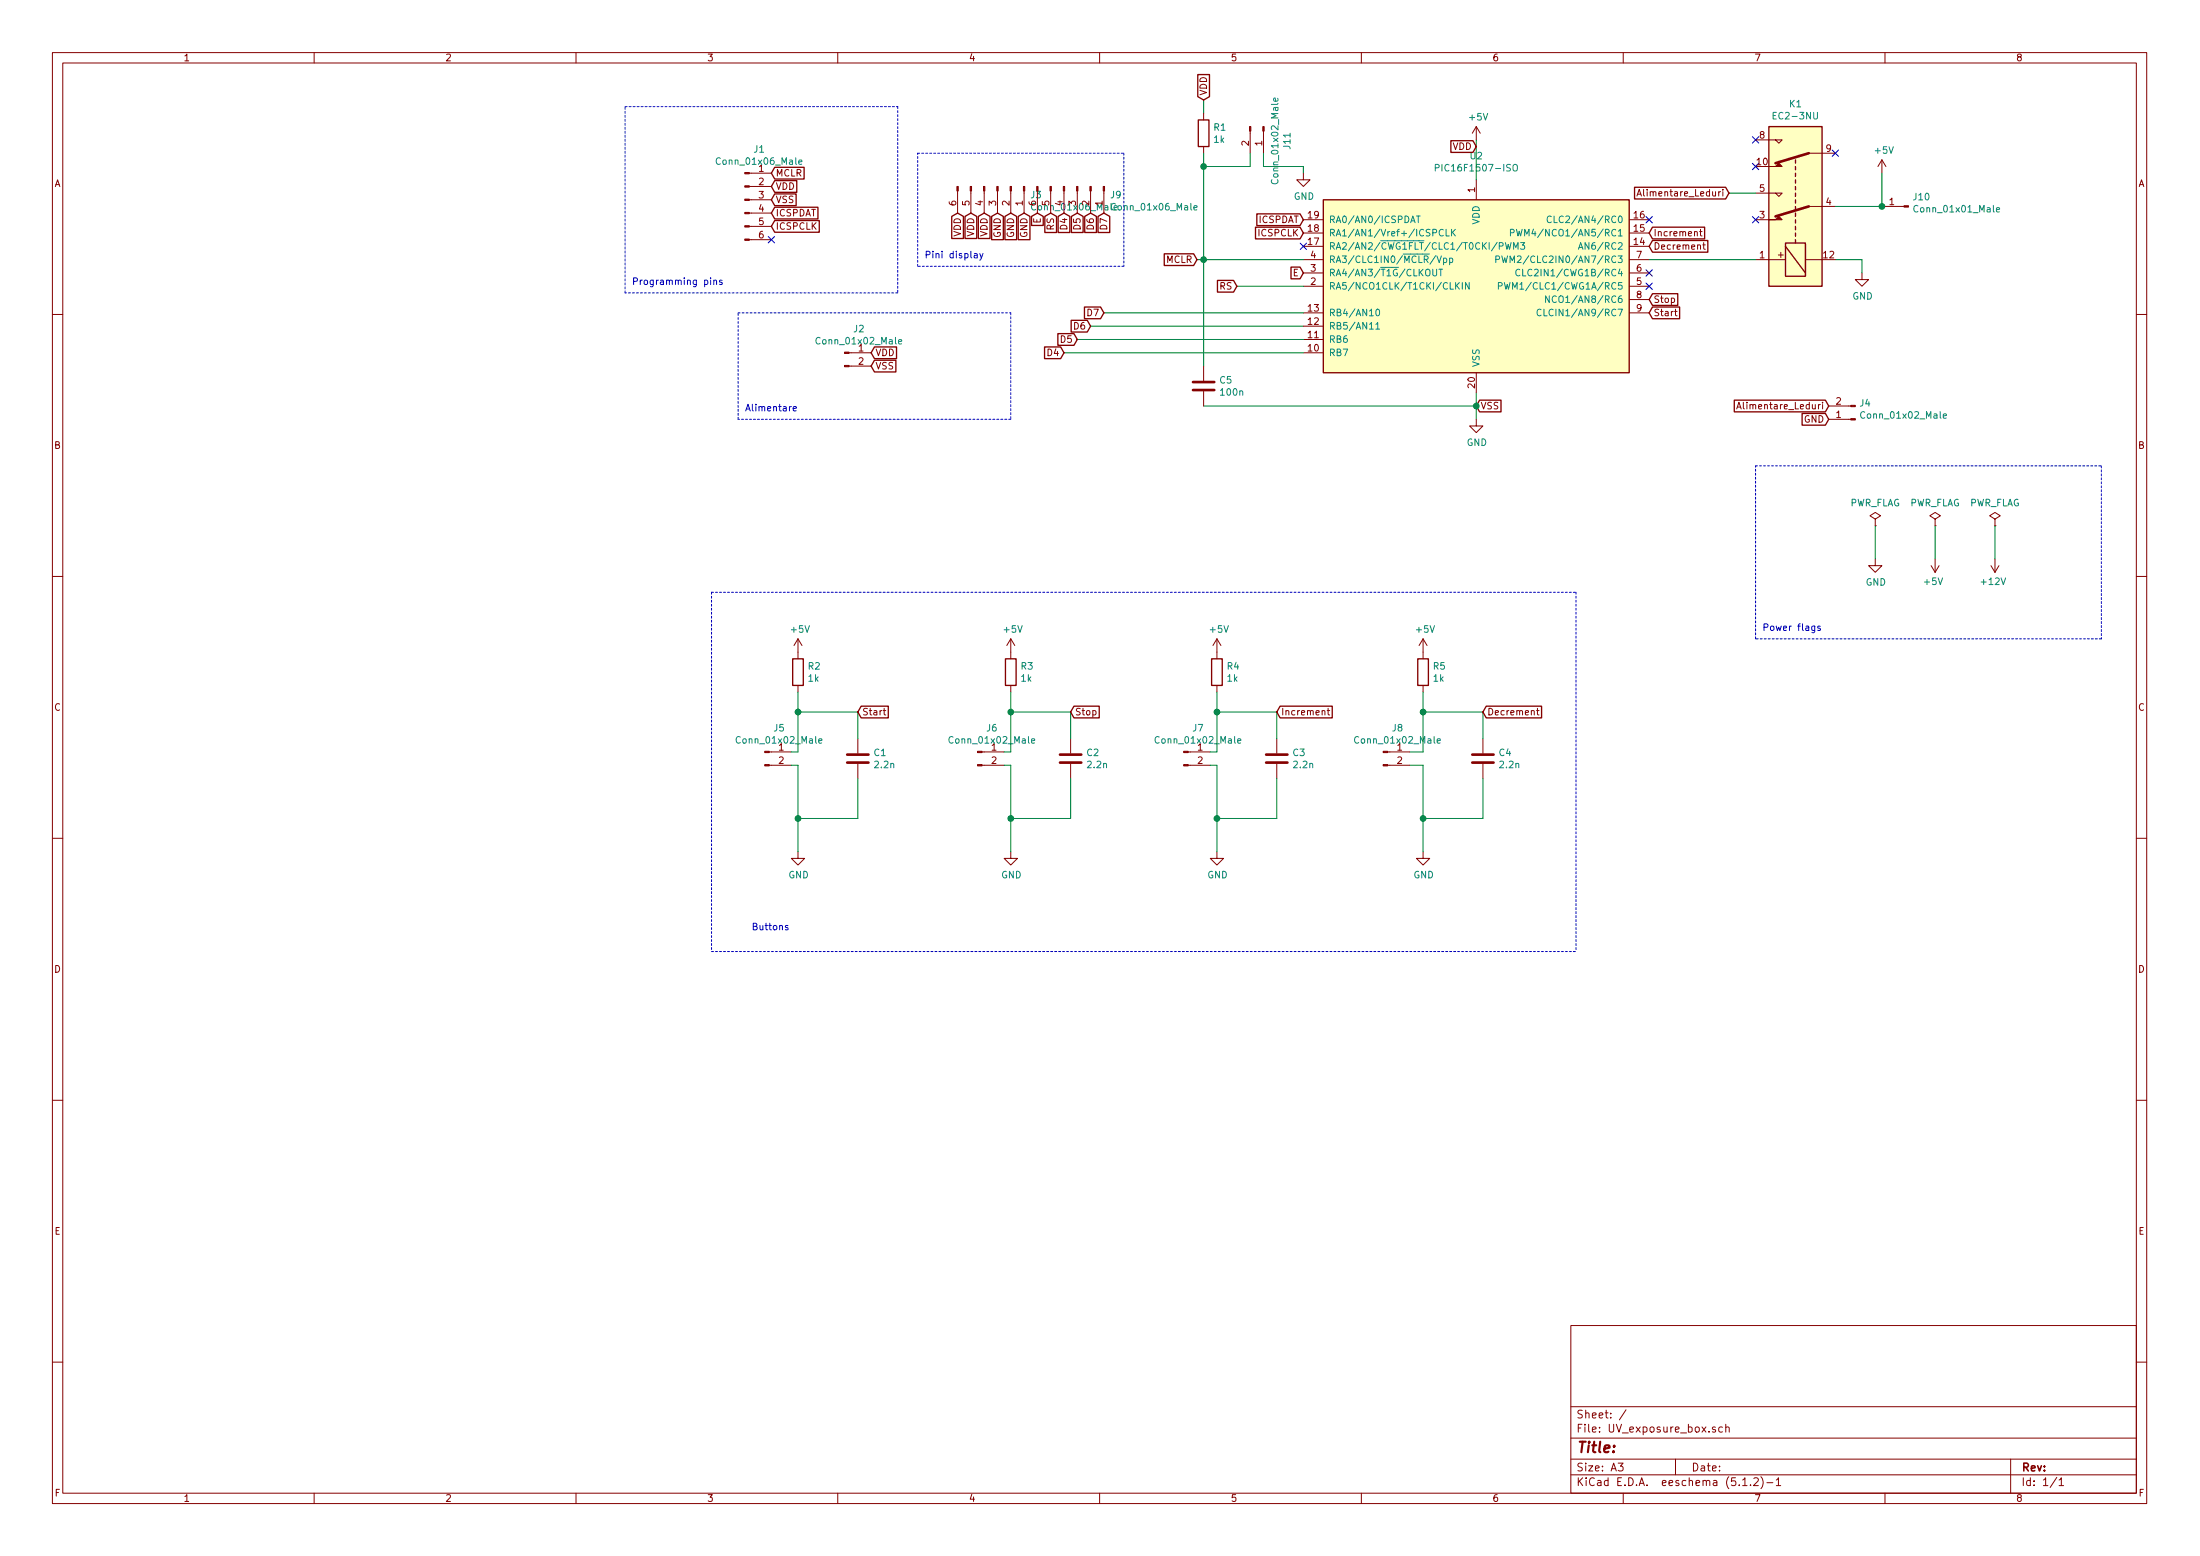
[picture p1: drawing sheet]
EESchema Schematic File Version 4
EELAYER 30 0
EELAYER END
$Descr A3 16535 11693
encoding utf-8
Sheet 1 1
Title ""
Date ""
Rev ""
Comp ""
Comment1 ""
Comment2 ""
Comment3 ""
Comment4 ""
$EndDescr
$Comp
L Connector:Conn_01x06_Male J1
U 1 1
P 5600 1500
F 0 "J1" H 5708 1881 50  0000 C CNN
F 1 "Conn_01x06_Male" H 5708 1790 50  0000 C CNN
F 2 "Connector_PinHeader_2.54mm:PinHeader_1x06_P2.54mm_Vertical" H 5600 1500 50  0001 C CNN
F 3 "~" H 5600 1500 50  0001 C CNN
	1    5600 1500
	1    0    0    -1  
$EndComp
$Comp
L MCU_Microchip_PIC16:PIC16F1507-ISO U2
U 1 1
P 11100 2150
F 0 "U2" H 11100 3131 50  0000 C CNN
F 1 "PIC16F1507-ISO" H 11100 3040 50  0000 C CNN
F 2 "Package_SO:SOIC-20W_7.5x12.8mm_P1.27mm" H 11100 2150 50  0001 C CNN
F 3 "http://ww1.microchip.com/downloads/en/DeviceDoc/41586A.pdf" H 11100 2150 50  0001 C CNN
	1    11100 2150
	1    0    0    -1  
$EndComp
$Comp
L power:+5V #PWR03
U 1 1
P 11100 1050
F 0 "#PWR03" H 11100 900 50  0001 C CNN
F 1 "+5V" H 11115 1223 50  0000 C CNN
F 2 "" H 11100 1050 50  0001 C CNN
F 3 "" H 11100 1050 50  0001 C CNN
	1    11100 1050
	1    0    0    -1  
$EndComp
$Comp
L power:GND #PWR04
U 1 1
P 11100 3150
F 0 "#PWR04" H 11100 2900 50  0001 C CNN
F 1 "GND" H 11105 2977 50  0000 C CNN
F 2 "" H 11100 3150 50  0001 C CNN
F 3 "" H 11100 3150 50  0001 C CNN
	1    11100 3150
	1    0    0    -1  
$EndComp
Text GLabel 5800 1300 2    50   Input ~ 0
MCLR
Text GLabel 5800 1400 2    50   Input ~ 0
VDD
Text GLabel 5800 1500 2    50   Input ~ 0
VSS
Text GLabel 5800 1600 2    50   Input ~ 0
ICSPDAT
NoConn ~ 5800 1800
Text GLabel 9800 1650 0    50   Input ~ 0
ICSPDAT
Text GLabel 5800 1700 2    50   Input ~ 0
ICSPCLK
Text GLabel 9800 1750 0    50   Input ~ 0
ICSPCLK
Wire Wire Line
	11100 1050 11100 1350
Wire Wire Line
	11100 2950 11100 3050
Text GLabel 11100 1100 0    50   Input ~ 0
VDD
Text GLabel 11100 3050 2    50   Input ~ 0
VSS
Wire Notes Line
	6750 800  6750 2200
Wire Notes Line
	6750 2200 4700 2200
Wire Notes Line
	4700 2200 4700 800 
Wire Notes Line
	4700 800  6750 800 
Text Notes 4750 2150 0    50   ~ 0
Programming pins
Wire Wire Line
	8300 2350 9800 2350
Wire Wire Line
	8200 2450 9800 2450
Wire Wire Line
	8100 2550 9800 2550
NoConn ~ 9800 1850
$Comp
L Device:C C4
U 1 1
P 11150 5700
F 0 "C4" H 11265 5746 50  0000 L CNN
F 1 "2.2n" H 11265 5655 50  0000 L CNN
F 2 "Capacitor_SMD:C_1206_3216Metric" H 11188 5550 50  0001 C CNN
F 3 "~" H 11150 5700 50  0001 C CNN
	1    11150 5700
	1    0    0    -1  
$EndComp
$Comp
L Device:R R5
U 1 1
P 10700 5050
F 0 "R5" H 10770 5096 50  0000 L CNN
F 1 "1k" H 10770 5005 50  0000 L CNN
F 2 "Resistor_SMD:R_1206_3216Metric" V 10630 5050 50  0001 C CNN
F 3 "~" H 10700 5050 50  0001 C CNN
	1    10700 5050
	1    0    0    -1  
$EndComp
$Comp
L power:GND #PWR012
U 1 1
P 10700 6400
F 0 "#PWR012" H 10700 6150 50  0001 C CNN
F 1 "GND" H 10705 6227 50  0000 C CNN
F 2 "" H 10700 6400 50  0001 C CNN
F 3 "" H 10700 6400 50  0001 C CNN
	1    10700 6400
	1    0    0    -1  
$EndComp
$Comp
L power:+5V #PWR011
U 1 1
P 10700 4900
F 0 "#PWR011" H 10700 4750 50  0001 C CNN
F 1 "+5V" H 10715 5073 50  0000 C CNN
F 2 "" H 10700 4900 50  0001 C CNN
F 3 "" H 10700 4900 50  0001 C CNN
	1    10700 4900
	1    0    0    -1  
$EndComp
Wire Wire Line
	10700 5200 10700 5350
Wire Wire Line
	11150 5350 11150 5550
Wire Wire Line
	11150 6150 10700 6150
Wire Wire Line
	11150 5850 11150 6150
Connection ~ 10700 6150
Wire Wire Line
	10700 5350 11150 5350
Connection ~ 10700 5350
$Comp
L Device:C C3
U 1 1
P 9600 5700
F 0 "C3" H 9715 5746 50  0000 L CNN
F 1 "2.2n" H 9715 5655 50  0000 L CNN
F 2 "Capacitor_SMD:C_1206_3216Metric" H 9638 5550 50  0001 C CNN
F 3 "~" H 9600 5700 50  0001 C CNN
	1    9600 5700
	1    0    0    -1  
$EndComp
$Comp
L Device:R R4
U 1 1
P 9150 5050
F 0 "R4" H 9220 5096 50  0000 L CNN
F 1 "1k" H 9220 5005 50  0000 L CNN
F 2 "Resistor_SMD:R_1206_3216Metric" V 9080 5050 50  0001 C CNN
F 3 "~" H 9150 5050 50  0001 C CNN
	1    9150 5050
	1    0    0    -1  
$EndComp
$Comp
L power:GND #PWR010
U 1 1
P 9150 6400
F 0 "#PWR010" H 9150 6150 50  0001 C CNN
F 1 "GND" H 9155 6227 50  0000 C CNN
F 2 "" H 9150 6400 50  0001 C CNN
F 3 "" H 9150 6400 50  0001 C CNN
	1    9150 6400
	1    0    0    -1  
$EndComp
$Comp
L power:+5V #PWR09
U 1 1
P 9150 4900
F 0 "#PWR09" H 9150 4750 50  0001 C CNN
F 1 "+5V" H 9165 5073 50  0000 C CNN
F 2 "" H 9150 4900 50  0001 C CNN
F 3 "" H 9150 4900 50  0001 C CNN
	1    9150 4900
	1    0    0    -1  
$EndComp
Wire Wire Line
	9150 5200 9150 5350
Wire Wire Line
	9600 5350 9600 5550
Wire Wire Line
	9600 6150 9150 6150
Wire Wire Line
	9600 5850 9600 6150
Connection ~ 9150 6150
Wire Wire Line
	9150 5350 9600 5350
Connection ~ 9150 5350
$Comp
L Device:C C2
U 1 1
P 8050 5700
F 0 "C2" H 8165 5746 50  0000 L CNN
F 1 "2.2n" H 8165 5655 50  0000 L CNN
F 2 "Capacitor_SMD:C_1206_3216Metric" H 8088 5550 50  0001 C CNN
F 3 "~" H 8050 5700 50  0001 C CNN
	1    8050 5700
	1    0    0    -1  
$EndComp
$Comp
L Device:R R3
U 1 1
P 7600 5050
F 0 "R3" H 7670 5096 50  0000 L CNN
F 1 "1k" H 7670 5005 50  0000 L CNN
F 2 "Resistor_SMD:R_1206_3216Metric" V 7530 5050 50  0001 C CNN
F 3 "~" H 7600 5050 50  0001 C CNN
	1    7600 5050
	1    0    0    -1  
$EndComp
$Comp
L power:GND #PWR08
U 1 1
P 7600 6400
F 0 "#PWR08" H 7600 6150 50  0001 C CNN
F 1 "GND" H 7605 6227 50  0000 C CNN
F 2 "" H 7600 6400 50  0001 C CNN
F 3 "" H 7600 6400 50  0001 C CNN
	1    7600 6400
	1    0    0    -1  
$EndComp
$Comp
L power:+5V #PWR07
U 1 1
P 7600 4900
F 0 "#PWR07" H 7600 4750 50  0001 C CNN
F 1 "+5V" H 7615 5073 50  0000 C CNN
F 2 "" H 7600 4900 50  0001 C CNN
F 3 "" H 7600 4900 50  0001 C CNN
	1    7600 4900
	1    0    0    -1  
$EndComp
Wire Wire Line
	7600 5200 7600 5350
Wire Wire Line
	8050 5350 8050 5550
Wire Wire Line
	8050 6150 7600 6150
Wire Wire Line
	8050 5850 8050 6150
Connection ~ 7600 6150
Wire Wire Line
	7600 5350 8050 5350
Connection ~ 7600 5350
$Comp
L Device:C C1
U 1 1
P 6450 5700
F 0 "C1" H 6565 5746 50  0000 L CNN
F 1 "2.2n" H 6565 5655 50  0000 L CNN
F 2 "Capacitor_SMD:C_1206_3216Metric" H 6488 5550 50  0001 C CNN
F 3 "~" H 6450 5700 50  0001 C CNN
	1    6450 5700
	1    0    0    -1  
$EndComp
$Comp
L Device:R R2
U 1 1
P 6000 5050
F 0 "R2" H 6070 5096 50  0000 L CNN
F 1 "1k" H 6070 5005 50  0000 L CNN
F 2 "Resistor_SMD:R_1206_3216Metric" V 5930 5050 50  0001 C CNN
F 3 "~" H 6000 5050 50  0001 C CNN
	1    6000 5050
	1    0    0    -1  
$EndComp
$Comp
L power:GND #PWR06
U 1 1
P 6000 6400
F 0 "#PWR06" H 6000 6150 50  0001 C CNN
F 1 "GND" H 6005 6227 50  0000 C CNN
F 2 "" H 6000 6400 50  0001 C CNN
F 3 "" H 6000 6400 50  0001 C CNN
	1    6000 6400
	1    0    0    -1  
$EndComp
$Comp
L power:+5V #PWR05
U 1 1
P 6000 4900
F 0 "#PWR05" H 6000 4750 50  0001 C CNN
F 1 "+5V" H 6015 5073 50  0000 C CNN
F 2 "" H 6000 4900 50  0001 C CNN
F 3 "" H 6000 4900 50  0001 C CNN
	1    6000 4900
	1    0    0    -1  
$EndComp
Wire Wire Line
	6000 5200 6000 5350
Wire Wire Line
	6450 5350 6450 5550
Wire Wire Line
	6450 6150 6000 6150
Wire Wire Line
	6450 5850 6450 6150
Connection ~ 6000 6150
Wire Wire Line
	6000 5350 6450 5350
Connection ~ 6000 5350
Text GLabel 6450 5350 2    50   Input ~ 0
Start
Text GLabel 9600 5350 2    50   Input ~ 0
Increment
Text GLabel 11150 5350 2    50   Input ~ 0
Decrement
Text GLabel 12400 2350 2    50   Input ~ 0
Start
Text GLabel 8050 5350 2    50   Input ~ 0
Stop
Text GLabel 12400 2250 2    50   Input ~ 0
Stop
Text GLabel 12400 1750 2    50   Input ~ 0
Increment
Text GLabel 12400 1850 2    50   Input ~ 0
Decrement
$Comp
L power:+5V #PWR013
U 1 1
P 14150 1300
F 0 "#PWR013" H 14150 1150 50  0001 C CNN
F 1 "+5V" H 14165 1473 50  0000 C CNN
F 2 "" H 14150 1300 50  0001 C CNN
F 3 "" H 14150 1300 50  0001 C CNN
	1    14150 1300
	1    0    0    -1  
$EndComp
$Comp
L power:GND #PWR014
U 1 1
P 14000 2050
F 0 "#PWR014" H 14000 1800 50  0001 C CNN
F 1 "GND" H 14005 1877 50  0000 C CNN
F 2 "" H 14000 2050 50  0001 C CNN
F 3 "" H 14000 2050 50  0001 C CNN
	1    14000 2050
	1    0    0    -1  
$EndComp
Wire Wire Line
	13800 1950 14000 1950
Wire Wire Line
	14000 1950 14000 2050
Wire Wire Line
	14150 1300 14150 1550
$Comp
L power:+5V #PWR017
U 1 1
P 14550 4200
F 0 "#PWR017" H 14550 4050 50  0001 C CNN
F 1 "+5V" H 14565 4373 50  0000 C CNN
F 2 "" H 14550 4200 50  0001 C CNN
F 3 "" H 14550 4200 50  0001 C CNN
	1    14550 4200
	-1   0    0    1   
$EndComp
$Comp
L power:GND #PWR016
U 1 1
P 14100 4200
F 0 "#PWR016" H 14100 3950 50  0001 C CNN
F 1 "GND" H 14105 4027 50  0000 C CNN
F 2 "" H 14100 4200 50  0001 C CNN
F 3 "" H 14100 4200 50  0001 C CNN
	1    14100 4200
	1    0    0    -1  
$EndComp
$Comp
L power:PWR_FLAG #FLG01
U 1 1
P 14100 3950
F 0 "#FLG01" H 14100 4025 50  0001 C CNN
F 1 "PWR_FLAG" H 14100 4123 50  0000 C CNN
F 2 "" H 14100 3950 50  0001 C CNN
F 3 "~" H 14100 3950 50  0001 C CNN
	1    14100 3950
	1    0    0    -1  
$EndComp
$Comp
L power:PWR_FLAG #FLG02
U 1 1
P 14550 3950
F 0 "#FLG02" H 14550 4025 50  0001 C CNN
F 1 "PWR_FLAG" H 14550 4123 50  0000 C CNN
F 2 "" H 14550 3950 50  0001 C CNN
F 3 "~" H 14550 3950 50  0001 C CNN
	1    14550 3950
	1    0    0    -1  
$EndComp
Wire Wire Line
	14100 3950 14100 4200
Wire Wire Line
	14550 3950 14550 4200
NoConn ~ 12400 1650
$Comp
L Connector:Conn_01x02_Male J2
U 1 1
P 6350 2650
F 0 "J2" H 6458 2831 50  0000 C CNN
F 1 "Conn_01x02_Male" H 6458 2740 50  0000 C CNN
F 2 "Connector_PinHeader_2.54mm:PinHeader_1x02_P2.54mm_Vertical" H 6350 2650 50  0001 C CNN
F 3 "~" H 6350 2650 50  0001 C CNN
	1    6350 2650
	1    0    0    -1  
$EndComp
$Comp
L power:+12V #PWR018
U 1 1
P 15000 4200
F 0 "#PWR018" H 15000 4050 50  0001 C CNN
F 1 "+12V" H 15015 4373 50  0000 C CNN
F 2 "" H 15000 4200 50  0001 C CNN
F 3 "" H 15000 4200 50  0001 C CNN
	1    15000 4200
	-1   0    0    1   
$EndComp
$Comp
L power:PWR_FLAG #FLG03
U 1 1
P 15000 3950
F 0 "#FLG03" H 15000 4025 50  0001 C CNN
F 1 "PWR_FLAG" H 15000 4123 50  0000 C CNN
F 2 "" H 15000 3950 50  0001 C CNN
F 3 "~" H 15000 3950 50  0001 C CNN
	1    15000 3950
	1    0    0    -1  
$EndComp
Wire Wire Line
	15000 3950 15000 4200
Text GLabel 6550 2650 2    50   Input ~ 0
VDD
Text GLabel 6550 2750 2    50   Input ~ 0
VSS
Wire Wire Line
	10700 6150 10700 6400
Wire Wire Line
	9150 6150 9150 6400
Wire Wire Line
	7600 6150 7600 6400
Wire Wire Line
	6000 6150 6000 6400
Connection ~ 11100 3050
Wire Wire Line
	11100 3050 11100 3150
Wire Notes Line
	7600 2350 7600 3150
Wire Notes Line
	7600 3150 5550 3150
Wire Notes Line
	5550 3150 5550 2350
Wire Notes Line
	5550 2350 7600 2350
Text Notes 5600 3100 0    50   ~ 0
Alimentare
Wire Notes Line
	11850 4450 11850 7150
Wire Notes Line
	15800 3500 15800 4800
Wire Notes Line
	15800 4800 13200 4800
Wire Notes Line
	13200 4800 13200 3500
Wire Notes Line
	13200 3500 15800 3500
Text Notes 13250 4750 0    50   ~ 0
Power flags
Wire Wire Line
	8000 2650 9800 2650
Wire Wire Line
	9050 3050 11100 3050
$Comp
L Device:C C5
U 1 1
P 9050 2900
F 0 "C5" H 9165 2946 50  0000 L CNN
F 1 "100n" H 9165 2855 50  0000 L CNN
F 2 "Capacitor_SMD:C_1206_3216Metric" H 9088 2750 50  0001 C CNN
F 3 "~" H 9050 2900 50  0001 C CNN
	1    9050 2900
	1    0    0    -1  
$EndComp
Wire Wire Line
	9300 2150 9800 2150
Wire Wire Line
	9050 850  9050 750 
Wire Wire Line
	9050 2750 9050 1950
$Comp
L Device:R R1
U 1 1
P 9050 1000
F 0 "R1" H 9120 1046 50  0000 L CNN
F 1 "1k" H 9120 955 50  0000 L CNN
F 2 "Resistor_SMD:R_1206_3216Metric" V 8980 1000 50  0001 C CNN
F 3 "~" H 9050 1000 50  0001 C CNN
	1    9050 1000
	1    0    0    -1  
$EndComp
Wire Wire Line
	9050 1150 9050 1250
Text GLabel 9050 750  1    50   Input ~ 0
VDD
Wire Wire Line
	9050 1950 9800 1950
Connection ~ 9050 1950
Wire Wire Line
	9000 1950 9050 1950
Text GLabel 9000 1950 0    50   Input ~ 0
MCLR
$Comp
L Relay:EC2-3NU K1
U 1 1
P 13500 1550
F 0 "K1" V 14267 1550 50  0000 C CNN
F 1 "EC2-3NU" V 14176 1550 50  0000 C CNN
F 2 "Relay_SMD:Relay_DPDT_Omron_G6S-2G" H 13500 1550 50  0001 C CNN
F 3 "https://content.kemet.com/datasheets/KEM_R7002_EC2_EE2.pdf" H 13500 1550 50  0001 C CNN
	1    13500 1550
	0    -1   -1   0   
$EndComp
Wire Wire Line
	14150 1550 13800 1550
NoConn ~ 13800 1150
NoConn ~ 13200 1650
Wire Wire Line
	12400 1950 13200 1950
Wire Wire Line
	13200 1450 13000 1450
NoConn ~ 13200 1050
NoConn ~ 13200 1250
NoConn ~ 12400 2050
NoConn ~ 12400 2150
Text GLabel 7500 1600 3    50   Input ~ 0
GND
Text GLabel 7600 1600 3    50   Input ~ 0
GND
Text GLabel 7700 1600 3    50   Input ~ 0
GND
Text GLabel 7800 1600 3    50   Input ~ 0
E
Text GLabel 9800 2050 0    50   Input ~ 0
E
Text GLabel 8000 1600 3    50   Input ~ 0
D4
Text GLabel 8000 2650 0    50   Input ~ 0
D4
Text GLabel 8100 2550 0    50   Input ~ 0
D5
Text GLabel 8100 1600 3    50   Input ~ 0
D5
Text GLabel 8200 1600 3    50   Input ~ 0
D6
Text GLabel 8300 1600 3    50   Input ~ 0
D7
Text GLabel 7900 1600 3    50   Input ~ 0
RS
Text GLabel 8200 2450 0    50   Input ~ 0
D6
Text GLabel 8300 2350 0    50   Input ~ 0
D7
Text GLabel 9300 2150 0    50   Input ~ 0
RS
Wire Notes Line
	8450 1150 8450 2000
Wire Notes Line
	8450 2000 6900 2000
Wire Notes Line
	6900 2000 6900 1150
Wire Notes Line
	6900 1150 8450 1150
Text Notes 6950 1950 0    50   ~ 0
Pini display
$Comp
L power:GND #PWR01
U 1 1
P 9800 1300
F 0 "#PWR01" H 9800 1050 50  0001 C CNN
F 1 "GND" H 9805 1127 50  0000 C CNN
F 2 "" H 9800 1300 50  0001 C CNN
F 3 "" H 9800 1300 50  0001 C CNN
	1    9800 1300
	1    0    0    -1  
$EndComp
Wire Wire Line
	9800 1300 9800 1250
Connection ~ 9050 1250
Wire Wire Line
	9050 1250 9050 1950
$Comp
L Connector:Conn_01x02_Male J4
U 1 1
P 13950 3150
F 0 "J4" H 13922 3032 50  0000 R CNN
F 1 "Conn_01x02_Male" H 13922 3123 50  0000 R CNN
F 2 "Connector_PinHeader_2.54mm:PinHeader_1x02_P2.54mm_Vertical" H 13950 3150 50  0001 C CNN
F 3 "~" H 13950 3150 50  0001 C CNN
	1    13950 3150
	-1   0    0    1   
$EndComp
Text GLabel 13750 3050 0    50   Input ~ 0
Alimentare_Leduri
Text GLabel 13000 1450 0    50   Input ~ 0
Alimentare_Leduri
Text GLabel 13750 3150 0    50   Input ~ 0
GND
Text GLabel 7400 1600 3    50   Input ~ 0
VDD
Text GLabel 7300 1600 3    50   Input ~ 0
VDD
Text GLabel 7200 1600 3    50   Input ~ 0
VDD
$Comp
L Connector:Conn_01x02_Male J5
U 1 1
P 5750 5650
F 0 "J5" H 5858 5831 50  0000 C CNN
F 1 "Conn_01x02_Male" H 5858 5740 50  0000 C CNN
F 2 "Connector_PinHeader_2.54mm:PinHeader_1x02_P2.54mm_Vertical" H 5750 5650 50  0001 C CNN
F 3 "~" H 5750 5650 50  0001 C CNN
	1    5750 5650
	1    0    0    -1  
$EndComp
$Comp
L Connector:Conn_01x02_Male J6
U 1 1
P 7350 5650
F 0 "J6" H 7458 5831 50  0000 C CNN
F 1 "Conn_01x02_Male" H 7458 5740 50  0000 C CNN
F 2 "Connector_PinHeader_2.54mm:PinHeader_1x02_P2.54mm_Vertical" H 7350 5650 50  0001 C CNN
F 3 "~" H 7350 5650 50  0001 C CNN
	1    7350 5650
	1    0    0    -1  
$EndComp
$Comp
L Connector:Conn_01x02_Male J7
U 1 1
P 8900 5650
F 0 "J7" H 9008 5831 50  0000 C CNN
F 1 "Conn_01x02_Male" H 9008 5740 50  0000 C CNN
F 2 "Connector_PinHeader_2.54mm:PinHeader_1x02_P2.54mm_Vertical" H 8900 5650 50  0001 C CNN
F 3 "~" H 8900 5650 50  0001 C CNN
	1    8900 5650
	1    0    0    -1  
$EndComp
$Comp
L Connector:Conn_01x02_Male J8
U 1 1
P 10400 5650
F 0 "J8" H 10508 5831 50  0000 C CNN
F 1 "Conn_01x02_Male" H 10508 5740 50  0000 C CNN
F 2 "Connector_PinHeader_2.54mm:PinHeader_1x02_P2.54mm_Vertical" H 10400 5650 50  0001 C CNN
F 3 "~" H 10400 5650 50  0001 C CNN
	1    10400 5650
	1    0    0    -1  
$EndComp
Wire Wire Line
	10600 5650 10700 5650
Wire Wire Line
	10700 5350 10700 5650
Wire Wire Line
	10600 5750 10700 5750
Wire Wire Line
	10700 5750 10700 6150
Wire Wire Line
	9100 5650 9150 5650
Wire Wire Line
	9150 5350 9150 5650
Wire Wire Line
	9100 5750 9150 5750
Wire Wire Line
	9150 5750 9150 6150
Wire Wire Line
	7550 5650 7600 5650
Wire Wire Line
	7600 5350 7600 5650
Wire Wire Line
	7550 5750 7600 5750
Wire Wire Line
	7600 5750 7600 6150
Wire Wire Line
	5950 5650 6000 5650
Wire Wire Line
	6000 5350 6000 5650
Wire Wire Line
	5950 5750 6000 5750
Wire Wire Line
	6000 5750 6000 6150
Wire Notes Line
	5350 4450 5350 7150
Wire Notes Line
	5350 7150 11850 7150
Wire Notes Line
	5350 4450 11850 4450
Text Notes 5650 7000 0    50   ~ 0
Buttons
$Comp
L Connector:Conn_01x06_Male J3
U 1 1
P 7500 1400
F 0 "J3" V 7562 1644 50  0000 L CNN
F 1 "Conn_01x06_Male" V 7653 1644 50  0000 L CNN
F 2 "Connector_PinHeader_2.54mm:PinHeader_1x06_P2.54mm_Vertical" H 7500 1400 50  0001 C CNN
F 3 "~" H 7500 1400 50  0001 C CNN
	1    7500 1400
	0    1    1    0   
$EndComp
$Comp
L Connector:Conn_01x06_Male J9
U 1 1
P 8100 1400
F 0 "J9" V 8162 1644 50  0000 L CNN
F 1 "Conn_01x06_Male" V 8253 1644 50  0000 L CNN
F 2 "Connector_PinHeader_2.54mm:PinHeader_1x06_P2.54mm_Vertical" H 8100 1400 50  0001 C CNN
F 3 "~" H 8100 1400 50  0001 C CNN
	1    8100 1400
	0    1    1    0   
$EndComp
$Comp
L Connector:Conn_01x01_Male J10
U 1 1
P 14350 1550
F 0 "J10" H 14322 1482 50  0000 R CNN
F 1 "Conn_01x01_Male" H 14322 1573 50  0000 R CNN
F 2 "Connector_PinHeader_2.54mm:PinHeader_1x01_P2.54mm_Vertical" H 14350 1550 50  0001 C CNN
F 3 "~" H 14350 1550 50  0001 C CNN
	1    14350 1550
	-1   0    0    1   
$EndComp
Connection ~ 14150 1550
$Comp
L Connector:Conn_01x02_Male J11
U 1 1
P 9500 950
F 0 "J11" H 9608 1131 50  0000 C CNN
F 1 "Conn_01x02_Male" H 9608 1040 50  0000 C CNN
F 2 "Connector_PinHeader_2.54mm:PinHeader_1x02_P2.54mm_Vertical" H 9500 950 50  0001 C CNN
F 3 "~" H 9500 950 50  0001 C CNN
	1    9500 950 
	0    1    1    0   
$EndComp
Wire Wire Line
	9500 1150 9500 1250
Wire Wire Line
	9500 1250 9800 1250
Wire Wire Line
	9400 1150 9400 1250
Wire Wire Line
	9050 1250 9400 1250
$EndSCHEMATC
